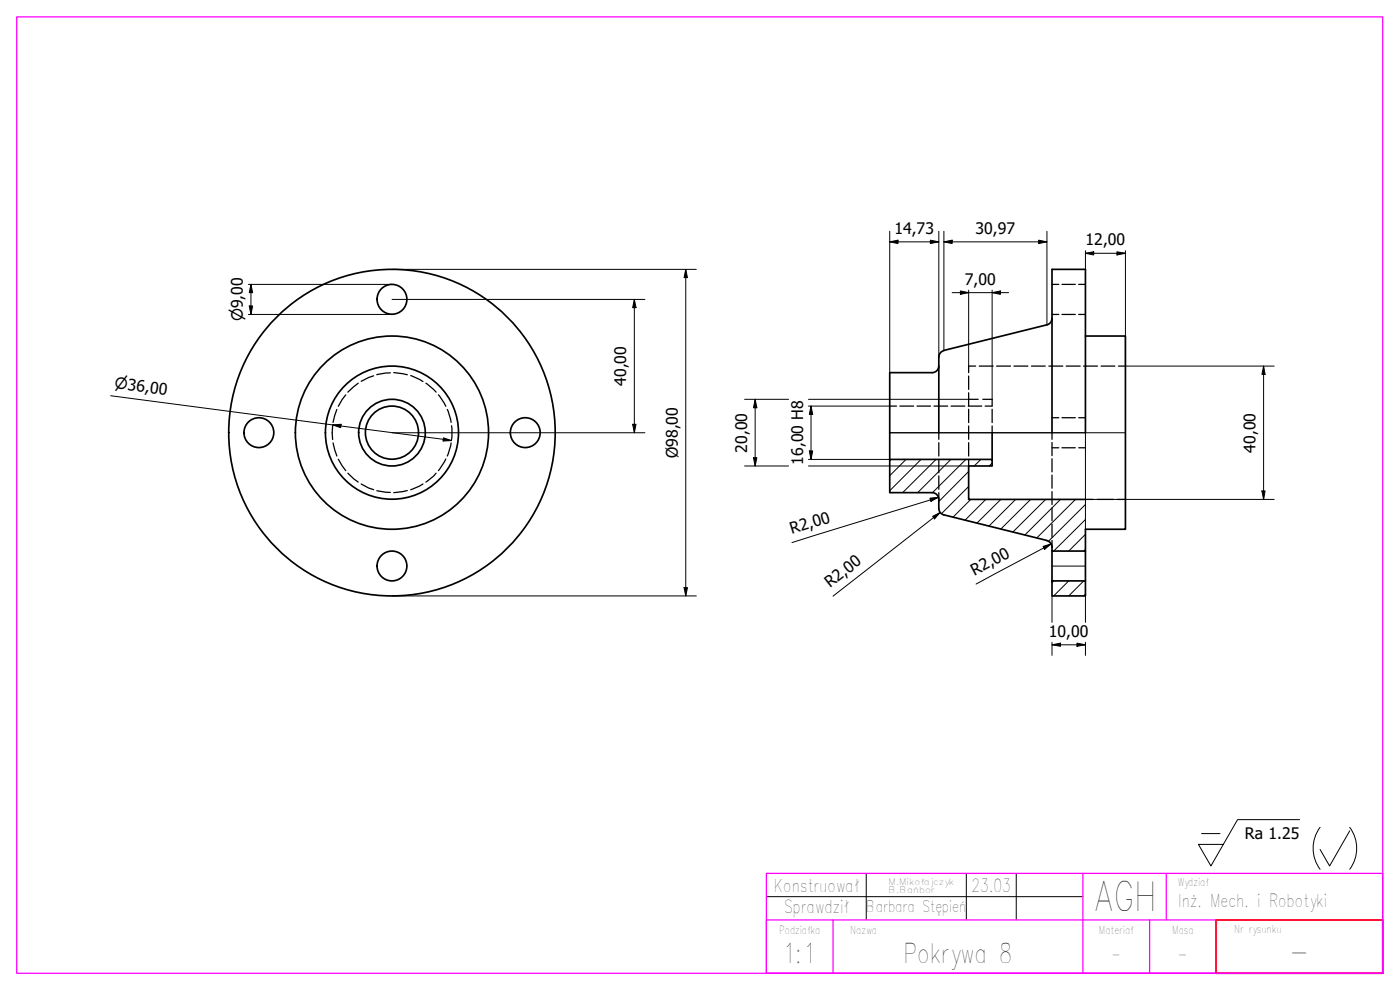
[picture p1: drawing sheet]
<svg xmlns="http://www.w3.org/2000/svg" width="420mm" height="297mm" viewBox="0 0 420 297" stroke-linecap="round" stroke-linejoin="round" font-family="sans-serif">
<!-- layer: Kreskowanie (ISO) -->
<g fill="none" stroke="#000" stroke-width=".3">
<path d="M267.4 137.8l-.4 .4M271.9 137.8l-4.9 4.9M276.4 137.8l-9.4 9.4M280.9 137.8l-10 10M285.4 137.8l-10 10M289.9 137.8l-10.1 10M294.4 137.8l-2 2M297.8 138.9l-.9 .9M290.7 146l-8.1 8.1M290.7 141.5l-9 9M291.3 149.8l-5.3 5.4M295.8 149.8l-6.2 6.3"/>
<path d="M300.4 149.8l-7.2 7.2M304.8 149.8l-8 8M309.3 149.8l-8.9 8.9M313.8 149.8l-9.8 9.8M318.3 149.8l-10.7 10.7M322.8 149.8l-11.7 11.6M325.8 155.9l-9.6 9.4M325.8 151.4l-11.2 11M316.2 174.3l-.5 .5M320.7 174.3l-4.5 4.5M325.2 174.3l-4.5 4.5M325.8 178.3l-.6 .5"/>
<path d="M325.8 164.8l-.6 .5M325.8 160.3l-5.1 5"/>
</g>
<!-- layer: Ukryte (ISO) -->
<g fill="none" stroke="#000" stroke-width=".38">
<path d="M315.7 94.3h2.1M315.7 85.3h2.1M318.7 94.3h4M318.7 85.3h4M323.7 94.3h2.1M323.7 85.3h2.1M103.8 118.5l-2.3 3.4M107.5 115l-3.1 2.7M112.1 112.8l-3.7 1.6M117.2 111.9l-4.1 .5M118.2 111.8l4 .6M123.3 112.7l3.6 1.8"/>
<path d="M127.8 115l3.1 2.7M131.6 118.5l2.2 3.4M290.7 112.8v4M290.7 117.8v4M290.7 119.8h2.9M292.8 109.8h-2.1v2M293.9 109.8h4.2M295 119.8h2.8v2h-2.1M299.1 109.8h4.2M304.3 109.8h4.2M309.6 109.8h4.1M314.8 109.8h4.2"/>
<path d="M320 109.8h4.2M325.2 109.8h4.2M330.5 109.8h4.1M335.7 109.8h2.1M99.8 127.7v4.2M99.9 132.9l1.2 3.9M101.1 122.9l-1.2 3.8M101.5 137.8l2.3 3.4M133.8 137.7l-2.2 3.5M134.2 122.9l1.2 3.8M135.4 132.9l-1.2 3.9M135.5 127.7v4.2"/>
<path d="M267 121.8h2M270.1 121.8h4.1M275.2 121.8h4.1M280.3 121.8h4.1M281.7 129.8v2M281.7 132.8v4M281.7 137.8v4M285.4 121.8h4.2M290.6 121.8h4M290.7 122.8v4M290.7 127.8v4M290.7 132.8v4"/>
<path d="M290.7 137.8v2M297.8 122.8v4M297.8 127.8v2M315.7 129.8v2M315.7 132.8v3.9M315.7 137.7v3.9M315.7 134.4h2.1M315.7 125.3h2.1M318.7 134.4h4M318.7 125.3h4M323.7 134.4h2.1M323.7 125.3h2.1"/>
<path d="M104.4 142l3.1 2.6M108.4 145.2l2.2 1.2 1.5 .5M113.1 147.2l4.1 .6M122.2 147.2l-4 .6M126.9 145.2l-3.6 1.7M130.9 142l-.7 .8-2.4 1.8M281.7 142.8v4M281.7 147.8v2M315.7 142.5v4M315.7 147.5v3.9M315.7 152.4v3.9M315.7 157.3v3.9"/>
<path d="M325.8 149.8h2.3M329.3 149.8h4.8M335.3 149.8h2.5M315.7 162.2v1.9"/>
</g>
<!-- layer: Widoczne (ISO) -->
<g fill="none" stroke="#000" stroke-width=".51">
<path d="M315.7 95.5l-.4 1.3-1.1 .7-30.9 7.6M279.7 111.8h-12.7v26M281.7 109.8a2 2 0 0 1-2 2M283.3 105.2l-1.1 .7-.5 1.2v22.7M325.8 100.8h12v58h-12v6.5h-10.1a2.44 2.44 0 0 0-1.5-3.1M297.8 129.8v8M315.7 129.8v-49h10.1v49M279.7 147.8h-12.7v-10h30.8v2h-7.1v10h35.1M279.7 147.8a2 2 0 0 1 2 2l.1 3.2 .7 1.1 .8 .4M283.3 154.5l30.9 7.7M315.7 174.3h10.1v4.5h-10.1zM315.7 165.3v9"/>
<path d="M325.8 165.3v9"/>
<circle cx="117.6" cy="89.8" r="4.5"/>
<circle cx="77.7" cy="129.8" r="4.5"/>
<circle cx="117.6" cy="129.8" r="8"/>
<circle cx="117.6" cy="129.8" r="10"/>
<circle cx="117.6" cy="129.8" r="20"/>
<circle cx="117.6" cy="129.8" r="29"/>
<circle cx="117.6" cy="129.8" r="49"/>
<circle cx="157.6" cy="129.8" r="4.5"/>
<circle cx="117.6" cy="169.8" r="4.5"/>
</g>
<!-- layer: Linia przerwania (ISO) -->
<path d="M267 129.8h58.8v29" fill="none" stroke="#000" stroke-width=".3"/>
<!-- layer: tabelka 2 -->
<path d="M230 269h95M260 262.1v13.9M290 262.1v13.9M305 262.1v13.9" fill="none" stroke="#000" stroke-width=".3"/>
<!-- layer: ramki -->
<path d="M5 5.1h410v286.9h-410zM230 262.1h185v29.9h-185zM250 276v16M325 262.1v29.9M345 276v16M350 262.1v13.9M365 276v16M230 292v-16h185v16M230 292h185" fill="none" stroke="#f0f" stroke-width=".38"/>
<!-- layer: kontury -->
<path d="M365 276h50v16h-50z" fill="none" stroke="#f00" stroke-width=".51"/>
<!-- layer: Geometria szkicu (ISO) -->
<path d="M267 129.8h70.8M315.7 169.8h10.1" fill="none" stroke="#000" stroke-width=".3"/>
<!-- layer: Wymiar (ISO) -->
<g fill="none" stroke="#000" stroke-width=".3">
<path d="M267 72.6l2.5-.5v1zM267 72.6h14.7M267 69.4v42.4M279.2 72.1l2.5 .5-2.5 .5zM281.7 69.4v37.7M283.3 72.6l2.5-.5v1zM283.3 72.6h30.9M283.3 69.4v35.7M311.7 72.1l2.5 .5-2.5 .5zM314.2 69.4v28.1M325.8 76l2.4-.4v.9zM325.8 75.2v5.6"/>
<path d="M325.8 76h12M335.2 75.6l2.6 .4-2.6 .5zM337.8 75.2v34.6h44.6M74.5 85.3h43.2M74.5 94.3h43.2M74.8 91.8h1l-.5 2.5zM75.3 85.3l.5 2.5h-1zM75.3 85.3v9M117.7 80.8h91.3M117.7 89.8h75.8M190.4 89.8l.5 2.5h-1zM190.4 89.8v40"/>
<path d="M205.8 80.8l.5 2.5h-1zM205.8 80.8v98M285.8 87.8h16.9M288.2 87.3l2.5 .5-2.5 .5zM290.7 87v22.8M297.8 87.8l2.4-.5v1zM297.8 87v32.8M33.2 118.7l102.3 13.5M223.5 119.8h13.2M226.6 119.8l.5 2.6h-1zM226.6 119.8v20M242.6 119.8h48.1"/>
<path d="M379.2 109.8l.5 2.5h-1zM379.2 109.8v40M99.8 127.5l2.6-.2-.2 1zM117.7 129.8h75.8M133.1 131.4l2.4 .8-2.5 .1zM189.9 127.3h1l-.5 2.5zM223.5 139.8h13.2M226.1 137.3h1l-.5 2.5zM242.6 121.8h24.4M242.6 137.8h24.4M242.6 139.8h48.1M242.9 135.3h1l-.5 2.5z"/>
<path d="M243.4 121.8l.5 2.5h-1zM243.4 121.8v16M279.1 149.5l2.5-.3-2.2 1.2zM279.9 154.9l2.2-1.1-1.6 1.9zM281.6 149.2l-43.9 13.6M282.1 153.8l-32.1 25.1M325.8 149.8h56.6M378.7 147.3h1l-.5 2.5zM117.7 178.8h91.3M205.3 176.3h1l-.5 2.5zM313.1 163.9l2.4-.7-2 1.6zM315.5 163.2l-22.6 12"/>
<path d="M315.7 178.8v7.9M325.8 178.8v7.9M315.7 193.5l2.6-.5v.9zM315.7 193.5h10.1M315.7 192.7v3.9M323.2 193l2.6 .5-2.6 .4zM325.8 192.7v3.9"/>
</g>
<g fill="#000">
<path d="M267 72.6l2.5-.5v1zM279.2 72.1l2.5 .5-2.5 .5zM283.3 72.6l2.5-.5v1zM311.7 72.1l2.5 .5-2.5 .5zM325.8 76l2.4-.4v.9zM335.2 75.6l2.6 .4-2.6 .5zM74.8 91.8h1l-.5 2.5zM75.3 85.3l.5 2.5h-1zM190.4 89.8l.5 2.5h-1zM205.8 80.8l.5 2.5h-1zM288.2 87.3l2.5 .5-2.5 .5zM297.8 87.8l2.4-.5v1z"/>
<path d="M379.2 109.8l.5 2.5h-1zM99.8 127.5l2.6-.2-.2 1zM133.1 131.4l2.4 .8-2.5 .1zM189.9 127.3h1l-.5 2.5zM226.1 137.3h1l-.5 2.5zM226.6 119.8l.5 2.6h-1zM242.9 135.3h1l-.5 2.5zM243.4 121.8l.5 2.5h-1zM279.1 149.5l2.5-.3-2.2 1.2zM279.9 154.9l2.2-1.1-1.6 1.9zM378.7 147.3h1l-.5 2.5zM205.3 176.3h1l-.5 2.5z"/>
<path d="M313.1 163.9l2.4-.7-2 1.6zM315.7 193.5l2.6-.5v.9zM323.2 193l2.6 .5-2.6 .4z"/>
</g>
<!-- layer: Symbol (ISO) -->
<path d="M360.6 250.1h5.5M390 245.9h-18.6l-8 13.9-3.7-6.4h7.5M396.2 248.2a10.5 10.5 0 0 0 0 12.6M405.1 248.2a10.5 10.5 0 0 1 0 12.6M405.1 249.3l-6.1 10.5-2.8-4.9" fill="none" stroke="#000" stroke-width=".3"/>
<text font-size="12.1" x="327.7" y="273.5">AGH</text>
<text font-size="9.4" x="387" y="289">-</text>
<g font-size="8.1">
<text x="235.5" y="289">1:1</text>
<text x="271.1" y="289">Pokrywa 8</text>
</g>
<g font-size="5.3">
<text x="232.2" y="267.5">Konstruował</text>
<text x="291.6" y="267.5">23.03</text>
<text x="235.2" y="273.9">Sprawdził</text>
<text x="353.6" y="272.1">Inż. Mech. i Robotyki</text>
</g>
<g font-size="4.8">
<text x="268.4" y="70.2">14,73</text>
<text x="292.7" y="70.2">30,97</text>
<text x="325.8" y="73.6">12,00</text>
<text x="289.6" y="85.5">7,00</text>
<text x="188" y="115.8" transform="rotate(-90 188 115.8)">40,00</text>
<text x="203.4" y="137.5" transform="rotate(-90 203.4 137.5)">Ø98,00</text>
<text x="224.2" y="135.8" transform="rotate(-90 224.2 135.8)">20,00</text>
<text x="376.8" y="135.8" transform="rotate(-90 376.8 135.8)">40,00</text>
<text x="241" y="139.5" transform="rotate(-90 241 139.5)">16,00 H8</text>
<text x="237.7" y="160.3" transform="rotate(-17 237.7 160.3)">R2,00</text>
<text x="292.5" y="172.8" transform="rotate(-28 292.5 172.8)">R2,00</text>
<text x="249.1" y="176.5" transform="rotate(-38 249.1 176.5)">R2,00</text>
<text x="314.8" y="191.1">10,00</text>
<text x="373.6" y="251.8">Ra 1.25</text>
</g>
<g font-size="4.7">
<text x="260" y="273.7">Barbara Stępień</text>
<text x="353.5" y="288">-</text>
<text x="333.6" y="288">-</text>
</g>
<g font-size="4.6">
<text x="72.9" y="96.4" transform="rotate(-90 72.9 96.4)">⌀9,00</text>
<text x="34.3" y="116.4" transform="rotate(8 34.3 116.4)">⌀36,00</text>
</g>
<g font-size="3.3">
<text x="353.4" y="265.9">Wydział</text>
<text x="233.8" y="280.3">Podziałka</text>
<text x="255.1" y="280.3">Nazwa</text>
<text x="329.8" y="280.3">Materiał</text>
<text x="351.8" y="280.3">Masa</text>
<text x="370.4" y="279.8">Nr rysunku</text>
</g>
<g font-size="2.7">
<text x="266.6" y="265.5">M.Mikołajczyk</text>
<text x="266.6" y="268">B.Bańbor</text>
</g>
</svg>
